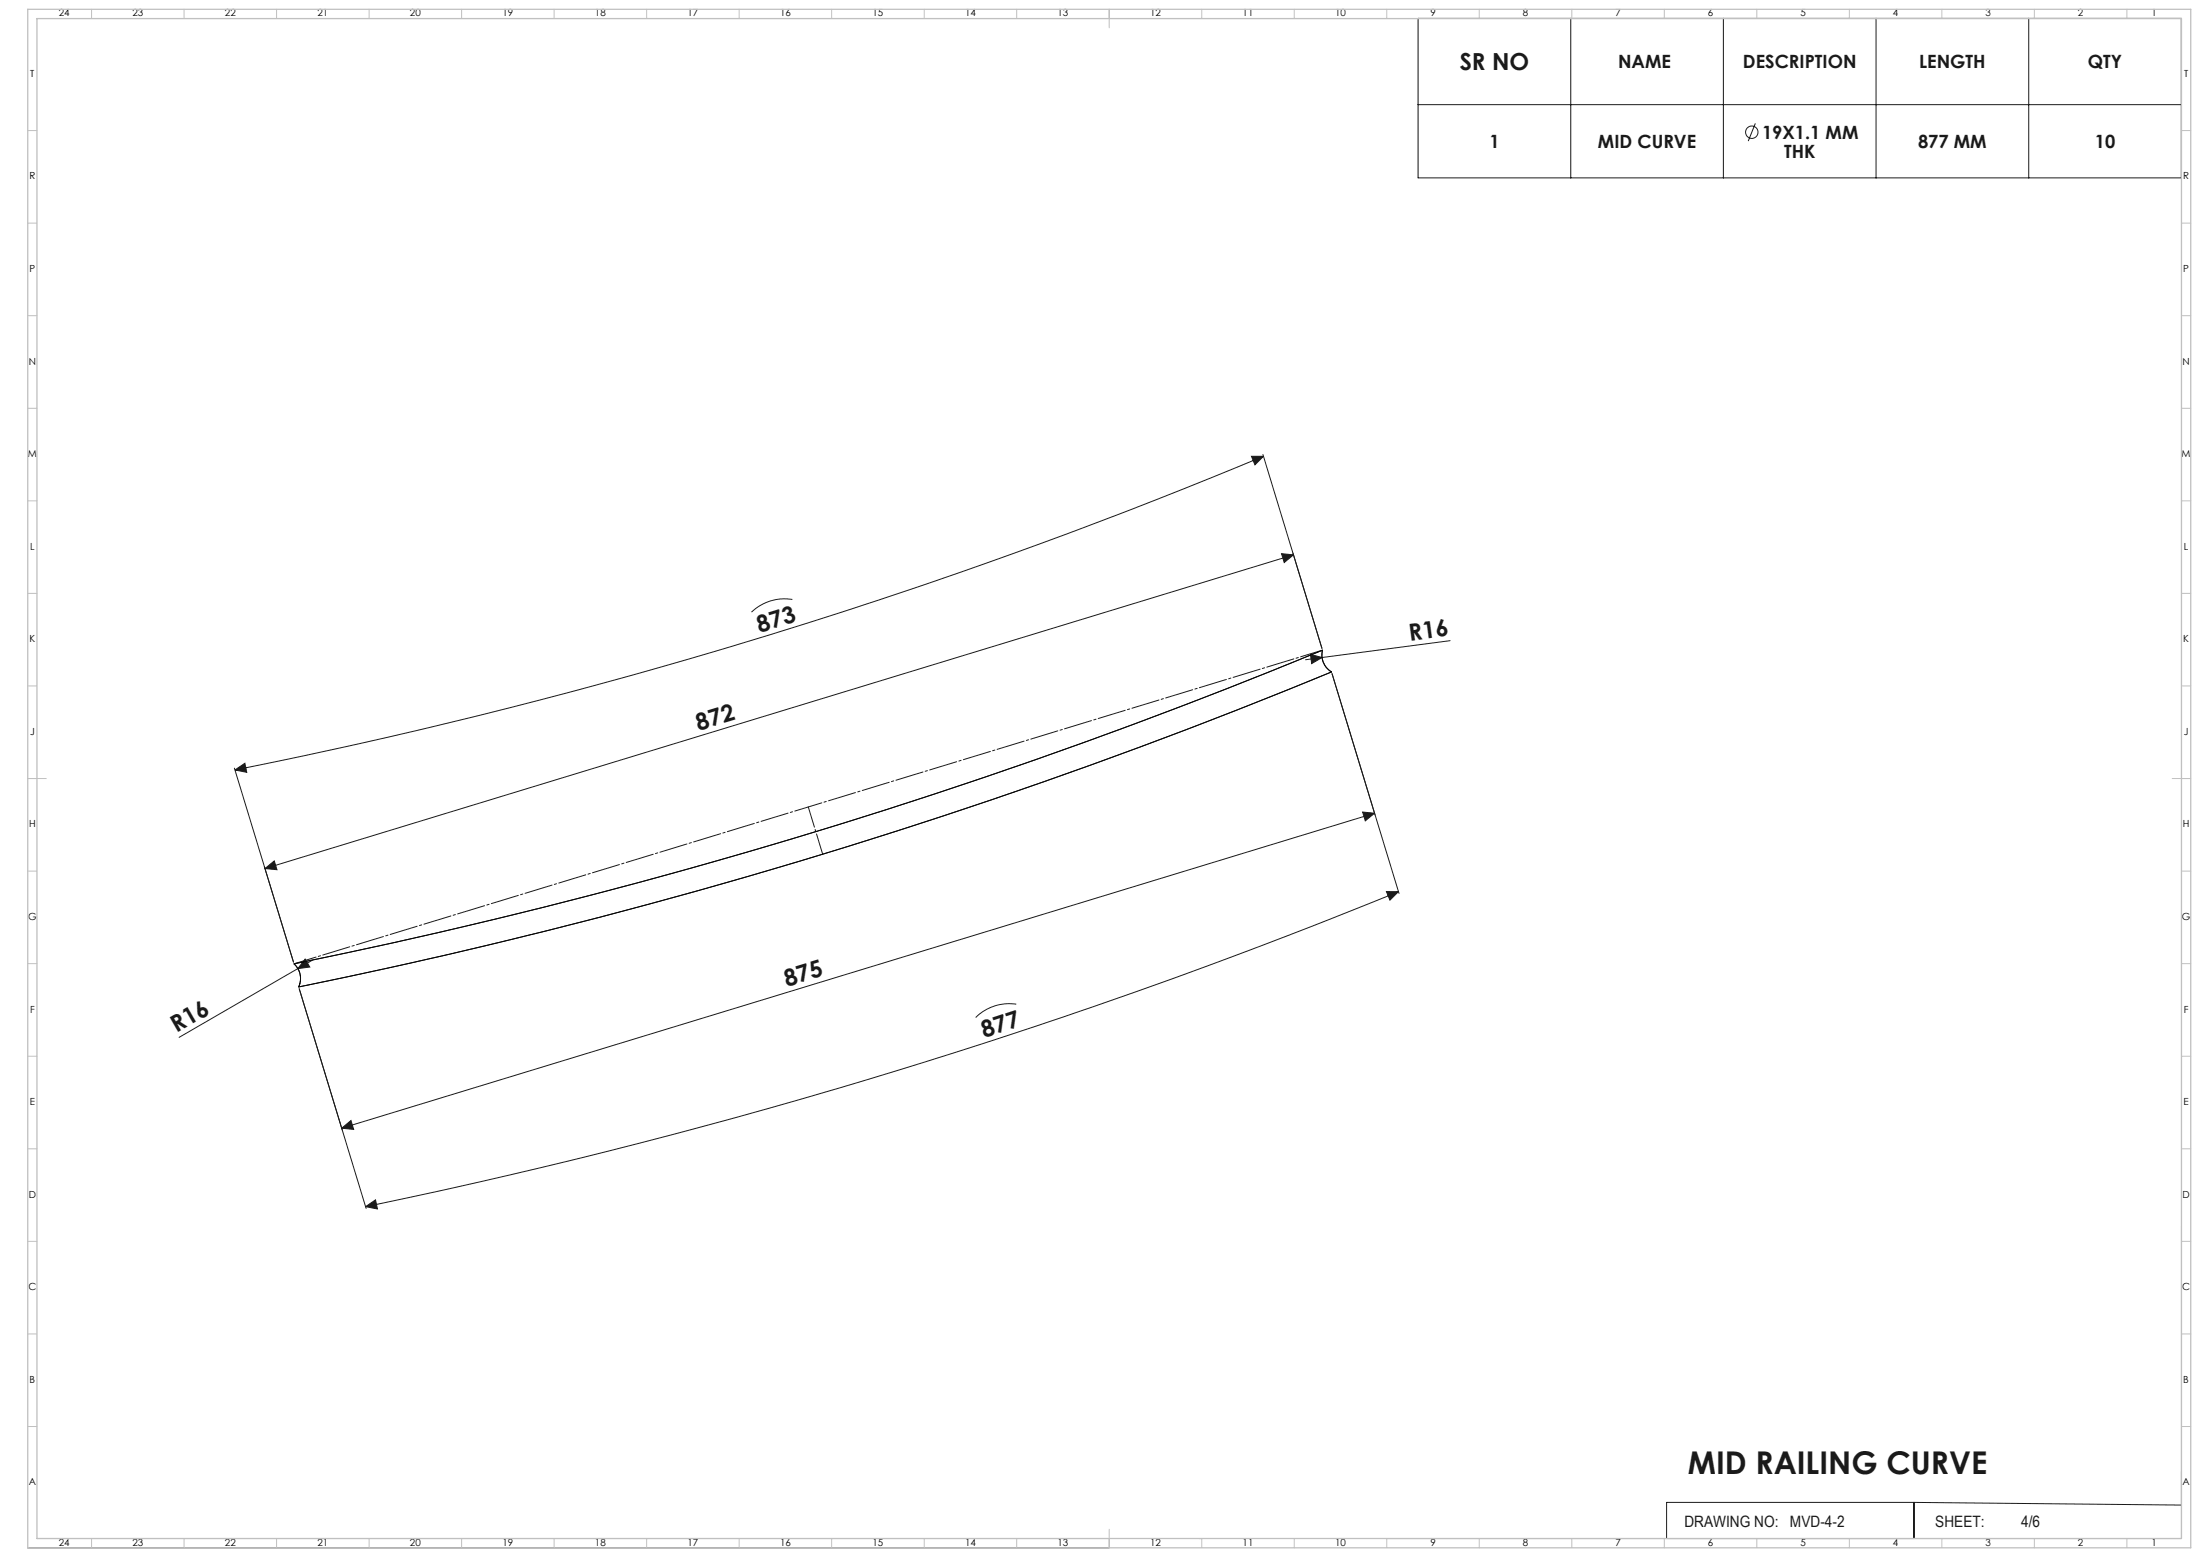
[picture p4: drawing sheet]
<svg xmlns="http://www.w3.org/2000/svg" width="1189mm" height="841mm" viewBox="0 0 1189 841" stroke-linecap="round" stroke-linejoin="round" font-family="sans-serif">
<g fill="none" stroke="#191924" stroke-width=".54">
<path d="M766 10h413v86h-413zM849 10v86M931 10v86M1014 10v86M1096 10v86M766 57h413M949 67l-4 9M676 246h7l-5 5zM683 246l31 104M683 246a2930 2930 0 0 1-556 170M693 299l6 1-5 4zM699 300l-556 169"/>
<path d="M428 324a26 26 0 0 0-22 7M708 353l7 2-6 3zM715 355l-9 1M784 346l-69 9M720 364l36 119M127 415l32 105M127 416l5-4 1 5zM736 439h7l-5 4zM743 439l-558 170M143 469l5-4 2 5zM749 482h7l-5 4zM756 482l-60 23-67 25-68 24-77 24-69 21-69 18-70 18-78 17"/>
<path d="M165 518l2 4-6 1zM169 519l-72 41M159 521l15-4a2952 2952 0 0 0 131-30 2993 2993 0 0 0 166-47l22-7a2938 2938 0 0 0 127-44l44-17 51-21a11 11 0 0 0 5 12l-30 12a2997 2997 0 0 1-155 57l-53 18a2998 2998 0 0 1-128 38 2953 2953 0 0 1-123 30l-70 15a11 11 0 0 0-2-12zM162 534l36 119M549 542a26 26 0 0 0-22 8M185 609l5-4 1 5zM198 652l5-4 1 5zM1179 662v169h-430M1034 812h-133v19M1034 812v19M1034 812l145 1M15 836h584"/>
<path d="M20 831h579M648 831h1"/>
<circle cx="947" cy="71" r="3"/>
</g>
<path d="M159 521l556-170" fill="none" stroke="#191924" stroke-width=".54" stroke-dasharray="15.2 1.3 1.3 1.3" stroke-dashoffset="2.8"/>
<path d="M437 436l8 25" fill="none" stroke="#191924" stroke-width=".54" stroke-dasharray="15.2 1.3 1.3 1.3" stroke-dashoffset="3.8"/>
<g fill="none" stroke="#c0c0c0" stroke-width=".54">
<path d="M49 5v5M99 5v5M149 5v5M199 5v5M249 5v5M299 5v5M349 5v5M399 5v5M449 5v5M499 5v5M549 5v5M599 5v10"/>
<path d="M649 5v5M699 5v5M749 5v5M799 5v5M849 5v5M899 5v5M949 5v5M999 5v5M1049 5v5M1099 5v5M1149 5v5M15 71h5"/>
<path d="M1179 71h5M15 121h5M1179 121h5M15 171h5M1179 171h5M15 221h5M1179 221h5M15 271h5M1179 271h5M15 321h5M1179 321h5M15 371h5"/>
<path d="M1179 371h5M15 421h10M1174 421h10M15 471h5M1179 471h5M15 521h5M1179 521h5M15 571h5M1179 571h5M15 621h5M1179 621h5M15 671h5"/>
<path d="M1179 671h5M15 721h5M1179 721h5M15 771h5M1179 771h5M49 831v5M99 831v5M149 831v5M199 831v5M249 831v5M299 831v5M349 831v5"/>
<path d="M399 831v5M449 831v5M499 831v5M549 831v5M599 826v10M649 831v5M699 831v5M749 831v5M799 831v5M849 831v5M899 831v5M949 831v5"/>
<path d="M999 831v5M1049 831v5M1099 831v5M1149 831v5"/>
</g>
<path d="M15 5h1169v831h-1169zM20 10h1159v821h-1159z" fill="none" stroke="#c0c0c0" stroke-width=".7"/>
<g fill="#191924">
<path d="M708 353l7 2-6 3z"/>
<path d="M165 518l2 4-6 1z"/>
<path d="M143 469l5-4 2 5zM693 299l6 1-5 4z"/>
<path d="M185 609l5-4 1 5zM736 439h7l-5 4z"/>
<path d="M127 416l5-4 1 5zM676 246h7l-5 5z"/>
<path d="M198 652l5-4 1 5zM749 482h7l-5 4z"/>
</g>
<path d="M159 521l54-12 81-19 54-14 80-23 53-16 78-27 78-28 78-31a11 11 0 0 0 5 12l-78 31-52 19-53 19-79 25-53 16-81 22-81 20-82 18a11 11 0 0 0-2-12z" fill="none" stroke="#000" stroke-width=".54"/>
<text font-size="16.9" fill="#191924" x="912" y="796">MID RAILING CURVE</text>
<g font-size="12.7" fill="#191924">
<text x="789" y="38">SR NO</text>
<text x="411" y="342" transform="rotate(-17 411 342)">873</text>
<text x="762" y="346" transform="rotate(-8 762 346)">R16</text>
<text x="378" y="395" transform="rotate(-17 378 395)">872</text>
<text x="425" y="533" transform="rotate(-17 425 533)">875</text>
<text x="95" y="558" transform="rotate(-30 95 558)">R16</text>
<text x="532" y="561" transform="rotate(-18 532 561)">877</text>
</g>
<g font-size="9.9" fill="#191924">
<text x="874" y="37">NAME</text>
<text x="942" y="37">DESCRIPTION</text>
<text x="1037" y="37">LENGTH</text>
<text x="1128" y="37">QTY</text>
<text x="952" y="75">19X1.1 MM</text>
<text x="805" y="80">1</text>
<text x="864" y="80">MID CURVE</text>
<text x="1037" y="80">877 MM</text>
<text x="1132" y="80">10</text>
<text x="964" y="85">THK</text>
</g>
<g font-size="8.5" fill="#191924">
<text x="910" y="825">DRAWING NO:</text>
<text x="967" y="825">MVD-4-2</text>
<text x="1046" y="825">SHEET:</text>
<text x="1092" y="825">4/6</text>
</g>
<g font-size="5.3">
<text x="32" y="9">24</text>
<text x="72" y="9">23</text>
<text x="122" y="9">22</text>
<text x="172" y="9">21</text>
<text x="222" y="9">20</text>
<text x="272" y="9">19</text>
<text x="322" y="9">18</text>
<text x="372" y="9">17</text>
<text x="422" y="9">16</text>
<text x="472" y="9">15</text>
<text x="522" y="9">14</text>
<text x="572" y="9">13</text>
<text x="622" y="9">12</text>
<text x="672" y="9">11</text>
<text x="722" y="9">10</text>
<text x="773" y="9">9</text>
<text x="823" y="9">8</text>
<text x="873" y="9">7</text>
<text x="923" y="9">6</text>
<text x="973" y="9">5</text>
<text x="1023" y="9">4</text>
<text x="1073" y="9">3</text>
<text x="1123" y="9">2</text>
<text x="1163" y="9">1</text>
<text x="16" y="42">T</text>
<text x="1180" y="42">T</text>
<text x="16" y="97">R</text>
<text x="1180" y="97">R</text>
<text x="16" y="147">P</text>
<text x="1180" y="147">P</text>
<text x="16" y="197">N</text>
<text x="1180" y="197">N</text>
<text x="15" y="247">M</text>
<text x="1179" y="247">M</text>
<text x="16" y="297">L</text>
<text x="1180" y="297">L</text>
<text x="16" y="347">K</text>
<text x="1180" y="347">K</text>
<text x="16" y="397">J</text>
<text x="1180" y="397">J</text>
<text x="16" y="447">H</text>
<text x="1180" y="447">H</text>
<text x="15" y="497">G</text>
<text x="1179" y="497">G</text>
<text x="16" y="547">F</text>
<text x="1180" y="547">F</text>
<text x="16" y="597">E</text>
<text x="1180" y="597">E</text>
<text x="16" y="647">D</text>
<text x="1180" y="647">D</text>
<text x="15" y="697">C</text>
<text x="1179" y="697">C</text>
<text x="16" y="747">B</text>
<text x="1180" y="747">B</text>
<text x="16" y="802">A</text>
<text x="1180" y="802">A</text>
<text x="32" y="835">24</text>
<text x="72" y="835">23</text>
<text x="122" y="835">22</text>
<text x="172" y="835">21</text>
<text x="222" y="835">20</text>
<text x="272" y="835">19</text>
<text x="322" y="835">18</text>
<text x="372" y="835">17</text>
<text x="422" y="835">16</text>
<text x="472" y="835">15</text>
<text x="522" y="835">14</text>
<text x="572" y="835">13</text>
<text x="622" y="835">12</text>
<text x="672" y="835">11</text>
<text x="722" y="835">10</text>
<text x="773" y="835">9</text>
<text x="823" y="835">8</text>
<text x="873" y="835">7</text>
<text x="923" y="835">6</text>
<text x="973" y="835">5</text>
<text x="1023" y="835">4</text>
<text x="1073" y="835">3</text>
<text x="1123" y="835">2</text>
<text x="1163" y="835">1</text>
</g>
</svg>
